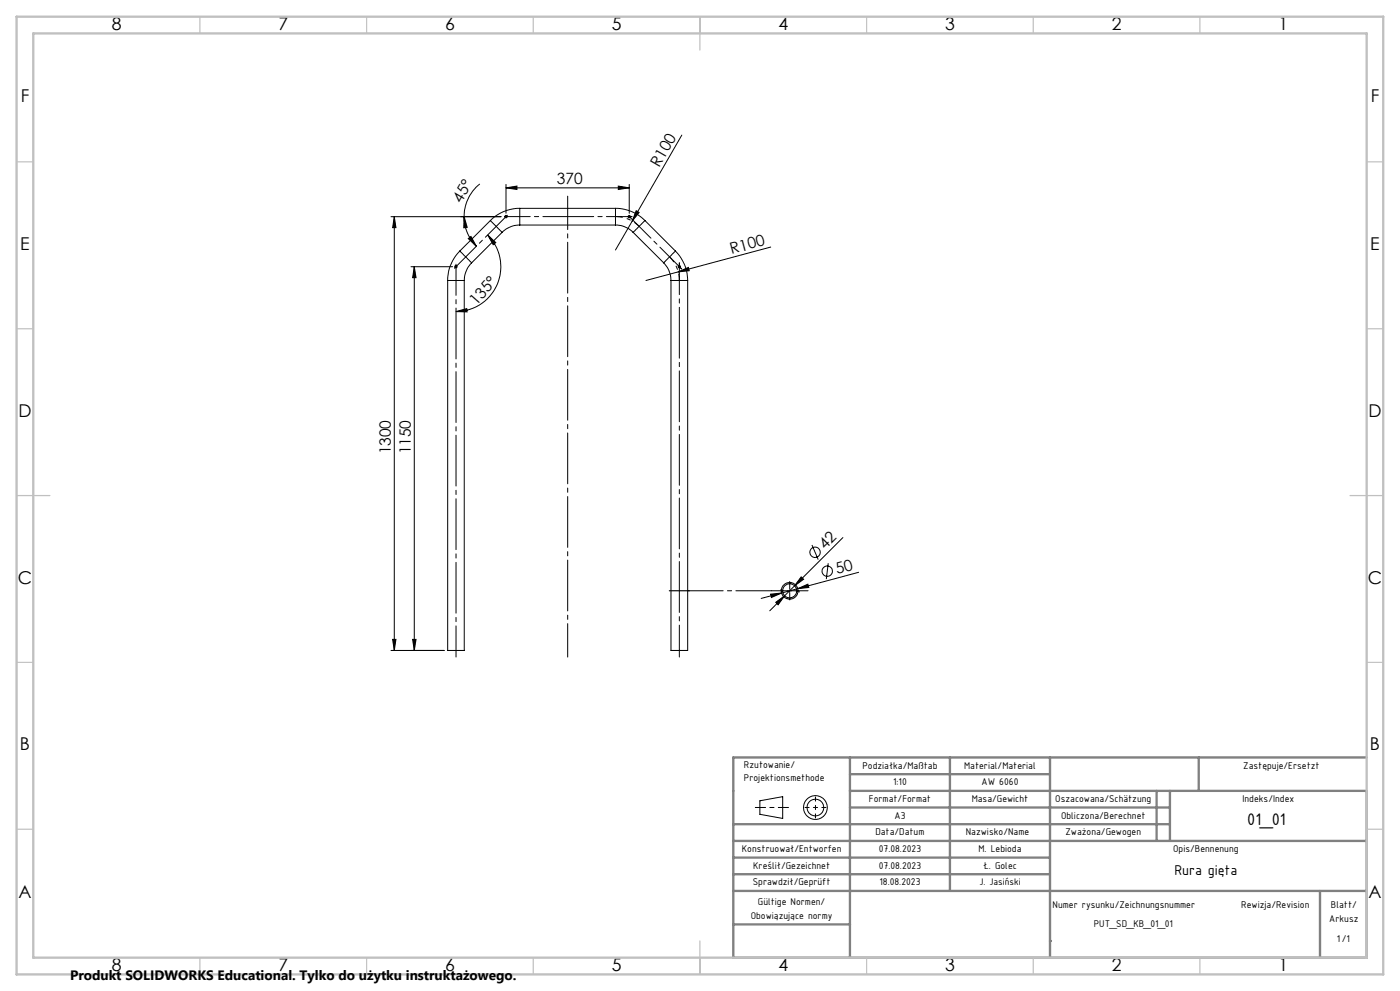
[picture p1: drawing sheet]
<svg xmlns="http://www.w3.org/2000/svg" width="420mm" height="297mm" viewBox="0 0 420 297" stroke-linecap="round" stroke-linejoin="round" font-family="sans-serif">
<g fill="none" stroke="#000" stroke-width=".3">
<path d="M143.9 55.1a12.6 12.6 0 0 0-4.7 9.8M151.8 56.3l3.3-.5v1zM151.8 55.3v8.6M151.8 56.3h37M185.5 55.8l3.3 .5-3.3 .5zM188.8 55.3v8.6M204.5 40.5l-19.9 34.4M117.3 64.9h33M118.3 64.9l.5 3.3h-1zM118.3 64.9v130M123.3 79.9h12.5M124.3 79.9l.5 3.3h-1z"/>
<path d="M124.3 79.9v115M136.3 79.9h1M136.4 79.6l.7 .7M136.8 79.4v1M137.1 79.6l-.7 .7M137.9 75.2a12.6 12.6 0 0 0-3.6 8.9M137.9 75.2l3.6 3.6M139.2 64.9l1 3.3-1.1 .1zM139.2 64.9a12.4 12.4 0 0 0 3.7 8.9M140.5 71.5l.8-.6 1.6 2.9zM141.5 78.8a7.7 7.7 0 0 0-2.2 5.3M146.3 70.4l2.4 2.3-.7 .6z"/>
<path d="M146.3 70.4a13.4 13.4 0 0 1 2.9 14.7 13.4 13.4 0 0 1-12.4 8.3M147.1 66.1l3.5 3.5M147.1 66.1l-9.2 9.1M150.6 69.6l-9.1 9.2M151.3 64.9h1M151.4 64.6l.8 .7M151.8 64.4v1M152.2 64.6l-.8 .7M155.9 67.4a7.4 7.4 0 0 0-5.3 2.2M155.9 62.4a12.3 12.3 0 0 0-8.8 3.7M155.9 62.4v5M155.9 62.4h28.7"/>
<path d="M155.9 67.4h28.7M184.6 67.4a7.4 7.4 0 0 1 5.3 2.2M184.6 62.4a12.5 12.5 0 0 1 8.9 3.7M184.6 62.4v5M188.3 64.9h1.2M188.4 64.6l.7 .7M188.8 64.4v1M188.8 64.9v.1M189.1 64.6l-.7 .7M189.9 69.6l9.2 9.2M190.9 63.1l.8 .6-2 2.6zM193.5 66.1l-3.6 3.5"/>
<path d="M193.5 66.1l9.1 9.1M199.1 78.8a7.5 7.5 0 0 1 2.2 5.3M202.6 75.2a12.5 12.5 0 0 1 3.7 8.9M202.6 75.2l-3.5 3.6M203.3 79.9h1M203.4 79.6l1 1M203.8 78.8v1.6M204.2 79.6l-.8 .7M231.2 74l-37.4 10.1M134.3 84.1v110.8h5v-110.8M134.3 84.1h5M136.8 93.4l3.2-.9 .1 1z"/>
<path d="M201.3 84.1v110.8h5v-110.8M201.3 84.1h5M203.4 81.5l3.1-1.4 .3 1zM231.2 178.1l3.3-.4-3.1 1.4zM234.2 176.7h.1M234.5 177.7l-6.1 1.6M234.8 177.1l-.4 .4M235.4 178.5l-4.5 4.6M236.1 179.2h.1M236.6 177.1h.5M236.9 176.8v.5M237.2 179.1l-.4 .5"/>
<path d="M237.3 174.6l-.4 .4M239.1 176.3h.1M239.3 176.4l3.1-1.3 .2 1zM239.3 176.4l-4.8 1.3M239.4 177l-.4 .4M239.6 177.4h.1M240.3 172.9l.8 .7-2.7 2zM243.6 163.3l1.9 4.4M248.5 168.8l-.6 4.8M252.9 161.1l-17.5 17.4M257.6 171.5l-18.3 4.9M117.3 194.9h16"/>
<path d="M117.8 191.6h1l-.5 3.3zM123.8 191.6h1l-.5 3.3zM232.7 180.5l2.7-2-2 2.8zM228 240l6.8-1.2v6.5l-6.8-1.3z"/>
<circle cx="236.9" cy="177.1" r="2.51"/>
<circle cx="236.9" cy="177.1" r="2.1"/>
<circle cx="244.5" cy="165.5" r="1.55"/>
<circle cx="248.2" cy="171.2" r="1.55"/>
<circle cx="244.6" cy="242" r="3.6"/>
<circle cx="244.6" cy="242" r="2.49"/>
</g>
<path d="M191.7 67.8a10 10 0 0 0-6.8-2.9" fill="none" stroke="#000" stroke-width=".3" stroke-dasharray="15.2 1.3 1.3 1.3" stroke-dashoffset="13.4" stroke-linecap="butt"/>
<path d="M203.8 84.1a10 10 0 0 0-2.9-7.1" fill="none" stroke="#000" stroke-width=".3" stroke-dasharray="15.2 1.3 1.3 1.3" stroke-dashoffset="13.2" stroke-linecap="butt"/>
<path d="M231.4 177.1h11" fill="none" stroke="#000" stroke-width=".3" stroke-dasharray="15.2 1.3 1.3 1.3" stroke-dashoffset="11.6"/>
<path d="M206.3 177.1h25.1" fill="none" stroke="#000" stroke-width=".3" stroke-dasharray="15.2 1.3 1.3 1.3" stroke-dashoffset="4.6"/>
<path d="M236.4 177.1h-2.2M236.9 176.6v-2.3M236.9 177.6v2.2M237.4 177.1h2.3" fill="none" stroke="#000" stroke-width=".3" stroke-dasharray="15.2 1.3 1.3 1.3"/>
<path d="M203.8 78.7v118.2" fill="none" stroke="#000" stroke-width=".3" stroke-dasharray="15.2 1.3 1.3 1.3" stroke-dashoffset="5.7"/>
<path d="M188.7 64.8l15.8 15.8" fill="none" stroke="#000" stroke-width=".3" stroke-dasharray="15.2 1.3 1.3 1.3" stroke-dashoffset="6"/>
<path d="M151.3 64.9h38.3" fill="none" stroke="#000" stroke-width=".3" stroke-dasharray="15.2 1.3 1.3 1.3" stroke-dashoffset="7.5"/>
<path d="M170.3 58.8v138.1" fill="none" stroke="#000" stroke-width=".3" stroke-dasharray="15.2 1.3 1.3 1.3" stroke-dashoffset="5.2"/>
<path d="M152.2 64.5l-15.9 15.9M136.8 196.9v-117.7" fill="none" stroke="#000" stroke-width=".3" stroke-dasharray="15.2 1.3 1.3 1.3" stroke-dashoffset="5.9"/>
<path d="M200.8 177.1h6" fill="none" stroke="#000" stroke-width=".35" stroke-dasharray="6.3 1.3 1.3 1.3 1.3 1.3"/>
<path d="M244.6 238.9v6.2M241.5 242h6.3" fill="none" stroke="#000" stroke-width=".3" stroke-dasharray="15.2 1.3 1.3 1.3" stroke-dashoffset="14"/>
<path d="M226.6 242h10" fill="none" stroke="#000" stroke-width=".3" stroke-dasharray="15.2 1.3 1.3 1.3" stroke-dashoffset="12.2"/>
<g fill="none" stroke="#808080" stroke-width=".7">
<path d="M255 227v60M255 232h60M285 227v40M315 227v60M347 237v15M351 237v15M359.6 227v10M410 227h-190v60h190v-50h-155M220 247h131M220 252h190M220 257h95M255 242h96"/>
<path d="M220 262h95M220 267h190M220 277h35M396 267v20M315 282h.1"/>
</g>
<g fill="none" stroke="#c0c0c0" stroke-width=".35">
<path d="M60 5v5M110 5v5M160 5v5M210 5v10M260 5v5M310 5v5M360 5v5M5 48.5h5M410 48.5h5M5 98.5h5M410 98.5h5M5 148.5h10"/>
<path d="M405 148.5h10M5 198.5h5M410 198.5h5M5 248.5h5M410 248.5h5M60 287v5M110 287v5M160 287v5M210 282v10M260 287v5M310 287v5M360 287v5"/>
</g>
<path d="M5 5h410v287h-410zM10 10h400v277h-400z" fill="none" stroke="#c0c0c0" stroke-width=".7"/>
<g fill="#000">
<path d="M190.9 63.1l.8 .6-2 2.6zM203.4 81.5l3.1-1.4 .3 1z"/>
<path d="M185.5 55.8l3.3 .5-3.3 .5zM151.8 56.3l3.3-.5v1z"/>
<path d="M118.3 64.9l.5 3.3h-1zM117.8 191.6h1l-.5 3.3z"/>
<path d="M124.3 79.9l.5 3.3h-1zM123.8 191.6h1l-.5 3.3z"/>
<path d="M139.2 64.9l1 3.3-1.1 .1zM140.5 71.5l.8-.6 1.6 2.9z"/>
<path d="M136.8 93.4l3.2-.9 .1 1zM146.3 70.4l2.4 2.3-.7 .6z"/>
<path d="M231.2 178.1l3.3-.4-3.1 1.4zM239.3 176.4l3.1-1.3 .2 1z"/>
<path d="M232.7 180.5l2.7-2-2 2.8zM240.3 172.9l.8 .7-2.7 2z"/>
</g>
<text font-size="5.4" x="374.2" y="247.4">01_01</text>
<g font-size="5.3">
<text x="33.5" y="8.9">8</text>
<text x="83.5" y="8.9">7</text>
<text x="133.5" y="8.9">6</text>
<text x="183.5" y="8.9">5</text>
<text x="233.5" y="8.9">4</text>
<text x="283.5" y="8.9">3</text>
<text x="333.5" y="8.9">2</text>
<text x="383.5" y="8.9">1</text>
<text x="6.2" y="30.7">F</text>
<text x="411.2" y="30.7">F</text>
<text x="6.1" y="74.9">E</text>
<text x="411.1" y="74.9">E</text>
<text x="5.5" y="124.9">D</text>
<text x="410.5" y="124.9">D</text>
<text x="5.3" y="174.9">C</text>
<text x="410.3" y="174.9">C</text>
<text x="6" y="224.9">B</text>
<text x="411" y="224.9">B</text>
<text x="5.5" y="269.2">A</text>
<text x="410.5" y="269.2">A</text>
<text x="33.5" y="290.9">8</text>
<text x="83.5" y="290.9">7</text>
<text x="133.5" y="290.9">6</text>
<text x="183.5" y="290.9">5</text>
<text x="233.5" y="290.9">4</text>
<text x="283.5" y="290.9">3</text>
<text x="333.5" y="290.9">2</text>
<text x="383.5" y="290.9">1</text>
</g>
<g font-size="4.7">
<text x="197.7" y="50.3" transform="rotate(-60 197.7 50.3)">R100</text>
<text x="167.1" y="55.3">370</text>
<text x="138.3" y="61.1" transform="rotate(-60 138.3 61.1)">45°</text>
<text x="219.5" y="76.1" transform="rotate(-15 219.5 76.1)">R100</text>
<text x="143" y="91.7" transform="rotate(-49 143 91.7)">135°</text>
<text x="117.3" y="136.2" transform="rotate(-90 117.3 136.2)">1300</text>
<text x="123.3" y="136.2" transform="rotate(-90 123.3 136.2)">1150</text>
<text x="247.6" y="164.9" transform="rotate(-45 247.6 164.9)">42</text>
<text x="251.1" y="172.1" transform="rotate(-15 251.1 172.1)">50</text>
</g>
<text font-size="4.6" x="352.3" y="262.1">Rura gięta</text>
<text font-size="4.1" x="21" y="293.7">Produkt SOLIDWORKS Educational. Tylko do użytku instruktażowego.</text>
<g font-size="3.2">
<text x="223.2" y="230">Rzutowanie/</text>
<text x="258.7" y="230.3">Podziałka/Maßtab</text>
<text x="289.3" y="230.3">Material/Material</text>
<text x="373" y="230.3">Zastępuje/Ersetzt</text>
<text x="223.2" y="234.2">Projektionsmethode</text>
<text x="267.9" y="235.4">1:10</text>
<text x="294.5" y="235.4">AW 6060</text>
<text x="260.7" y="240.4">Format/Format</text>
<text x="268.4" y="245.4">A3</text>
<text x="291.5" y="240.4">Masa/Gewicht</text>
<text x="316.6" y="240.4">Oszacowana/Schätzung</text>
<text x="318.3" y="245.4">Obliczona/Berechnet</text>
<text x="372.7" y="240.4">Indeks/Index</text>
<text x="262.6" y="250.4">Data/Datum</text>
<text x="289.7" y="250.4">Nazwisko/Name</text>
<text x="319.6" y="250.4">Zważona/Gewogen</text>
<text x="222.6" y="255.4">Konstruował/Entworfen</text>
<text x="263.7" y="255.4">07.08.2023</text>
<text x="293.5" y="255.4">M. Lebioda</text>
<text x="351.9" y="255.4">Opis/Bennenung</text>
<text x="225.9" y="260.4">Kreślił/Gezeichnet</text>
<text x="263.7" y="260.4">07.08.2023</text>
<text x="294.9" y="260.4">Ł. Golec</text>
<text x="225.8" y="265.4">Sprawdził/Geprüft</text>
<text x="263.9" y="265.4">18.08.2023</text>
<text x="225.2" y="275.4">Obowiązujące normy</text>
<text x="227.4" y="271.3">Gültige Normen/</text>
<text x="315.8" y="272.1">Numer rysunku/Zeichnungsnummer</text>
<text x="372.4" y="272.1">Rewizja/Revision</text>
<text x="399.3" y="272">Blatt/</text>
<text x="328.1" y="277.9">PUT_SD_KB_01_01</text>
<text x="398.8" y="276.2">Arkusz</text>
<text x="401.1" y="282.2">1/1</text>
</g>
<text font-size="3.1" x="293.8" y="265.3">J. Jasiński</text>
</svg>
